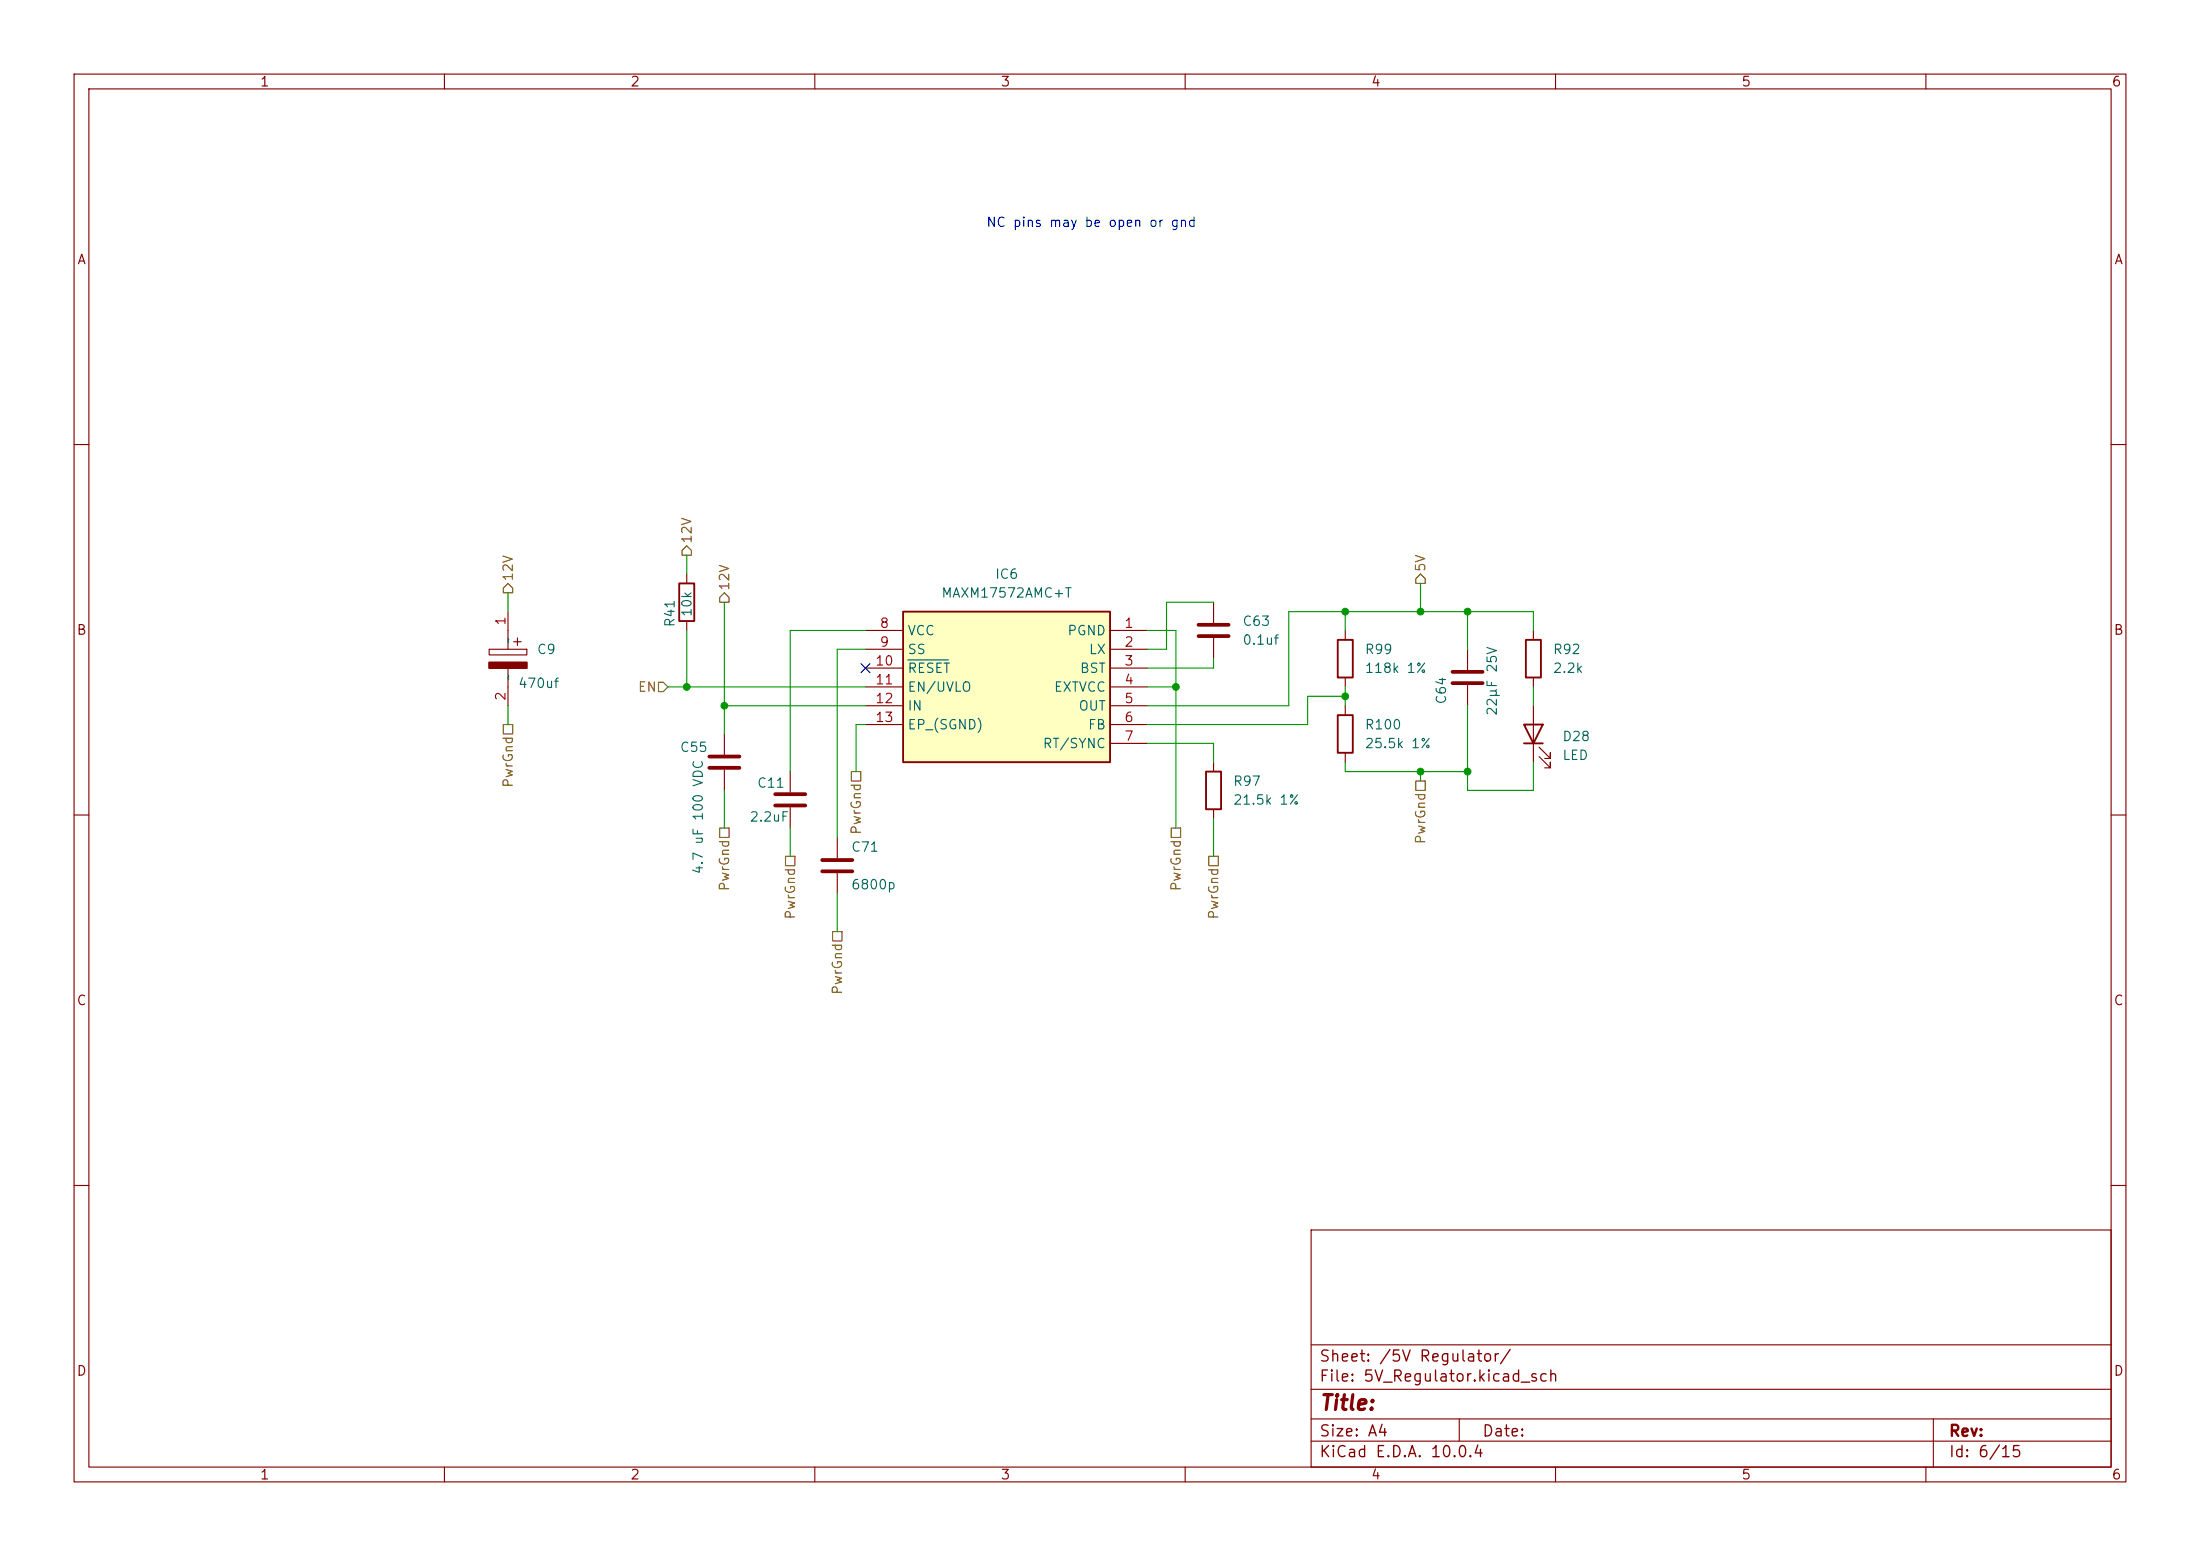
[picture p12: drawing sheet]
<svg xmlns="http://www.w3.org/2000/svg" width="297mm" height="210mm" viewBox="0 0 297 210" stroke-linecap="round" stroke-linejoin="round" font-family="sans-serif">
<g fill="none" stroke="#840000" stroke-width=".15">
<path d="M10 10h277v190h-277zM12 12h273v186h-273zM60 10v2M110 10v2M160 10v2M210 10v2M260 10v2M10 60h2M92.7 77.5v1.2M285 60h2M92.7 83.8v1.3M207 85.1v1.3"/>
<path d="M207 91.4v1.3M207 95.3v7.6M10 110h2M163.8 102.9v1.2M163.8 109.2v1.3M207.8 102.1l1.5 1.5v-.7v.7h-.8M207.8 100.8l1.5 1.6v-.8v.8h-.8M285 110h2M10 160h2M177 166h108v32h-108zM285 160h2M60 198v2"/>
<path d="M110 198v2M160 198v2M177 194.5h108M177 191.5h108M177 187.5h108M177 181.5h108M197 191.5v3M210 198v2M260 198v2M261 191.5v6.5"/>
</g>
<path d="M91.7 78.7h2v5.1h-2zM205.7 97.8h2.6l-1.3 2.5zM206 86.4h2v5h-2zM162.8 104.1h2v5.1h-2zM205.7 100.3h2.6" fill="none" stroke="#840000" stroke-width=".25"/>
<path d="M121.9 82.6h28v20.3h-28z" fill="#ffffc2"/>
<path d="M121.9 82.6h28v20.3h-28zM180.6 96.5h2v5.1h-2zM180.6 86.4h2v5h-2z" fill="none" stroke="#840000" stroke-width=".25"/>
<g fill="none" stroke="#840000" stroke-width=".15">
<path d="M66 87.6h5.1v.8h-5.1zM68.6 82.6v5M68.6 90.2v5.1M69.3 86.6h1.1M69.8 86.1v1M97.8 99.1v2.8M116.8 85.1h5.1M116.8 87.6h5.1M116.8 90.2h5.1M116.8 92.7h5.1M116.8 95.3h5.1M116.8 97.8h5.1"/>
<path d="M149.9 85.1h5M149.9 87.6h5M149.9 90.2h5M149.9 92.7h5M149.9 95.3h5M149.9 97.8h5M163.8 81.3v2.8M163.8 86.1v2.8M181.6 85.1v1.3M181.6 91.4v1.3M181.6 95.3v1.2M198.1 87.6v2.8"/>
<path d="M198.1 92.5v2.8M97.8 103.9v2.8M106.7 104.1v2.8M106.7 109v2.8M113 113v2.8M113 117.9v2.8M149.9 100.3h5M181.6 101.6v1.3"/>
</g>
<path d="M122.6 89.1h5.4" fill="none" stroke="#006464" stroke-width=".15"/>
<path d="M161.8 84.3h4.1M161.8 85.9h4.1M196.1 92.2h4.1M196.1 90.7h4.1M95.8 102.1h4M95.8 103.6h4M104.6 107.2h4.1M104.6 108.7h4.1M111 116.1h4.1M111 117.6h4.1" fill="none" stroke="#840000" stroke-width=".51"/>
<path d="M66 89.4h5.1v.8h-5.1z" fill="#840000" stroke="#840000" stroke-width=".25"/>
<g fill="none" stroke="#725600" stroke-width=".15">
<path d="M68.6 78.7l.6 .7v.6h-1.3v-.6zM92.7 73.7l.6 .6v.6h-1.2v-.6zM191.8 77.5l.6 .6v.6h-1.3v-.6zM67.9 97.8h1.3v1.3h-1.3zM88.9 92.1h.6l.7 .6-.7 .6h-.6zM97.8 80l.6 .6v.7h-1.2v-.7zM97.2 111.8h1.2v1.2h-1.2zM106 115.6h1.3v1.2h-1.3zM114.9 104.1h1.3v1.3h-1.3zM158.1 111.8h1.3v1.2h-1.3zM163.2 115.6h1.3v1.2h-1.3zM191.1 105.4h1.3v1.3h-1.3z"/>
<path d="M112.4 125.7h1.3v1.3h-1.3z"/>
</g>
<g fill="none" stroke="#009600" stroke-width=".15">
<path d="M92.7 74.9v2.6M191.8 78.7v3.9M68.6 80v2.6M68.6 95.3v2.5M90.2 92.7h26.6M92.7 85.1v7.6M97.8 95.3h19M97.8 81.3v17.8M116.8 85.1h-10.1v19M116.8 97.8h-1.2v6.3M116.8 87.6h-3.8v25.4M154.9 85.1h3.8v26.7"/>
<path d="M154.9 92.7h3.8M163.8 88.9v1.3h-8.9M163.8 81.3h-6.3v6.3h-2.6M181.6 82.6v2.5M181.6 92.7v2.6M181.6 94h-5.1v3.8h-21.6M198.1 95.3v11.4h8.9v-3.8M198.1 82.6v5M207 85.1v-2.5h-33v12.7h-19.1M207 92.7v2.6M97.8 106.7v5.1M106.7 111.8v3.8"/>
<path d="M154.9 100.3h8.9v2.6M163.8 110.5v5.1M181.6 102.9v1.2h16.5M191.8 104.1v1.3M113 120.7v5"/>
</g>
<path d="M116.2 89.6l1.2 1.2M117.4 89.6l-1.2 1.2" fill="none" stroke="#000084" stroke-width=".15"/>
<g fill="#009600" stroke="#009600" stroke-width=".14">
<circle cx="181.6" cy="94" r=".46"/>
<circle cx="191.8" cy="82.6" r=".46"/>
<circle cx="198.1" cy="82.6" r=".46"/>
<circle cx="198.1" cy="104.1" r=".46"/>
<circle cx="191.8" cy="104.1" r=".46"/>
<circle cx="181.6" cy="82.6" r=".46"/>
<circle cx="158.7" cy="92.7" r=".46"/>
<circle cx="92.7" cy="92.7" r=".46"/>
<circle cx="97.8" cy="95.3" r=".46"/>
</g>
<text font-size="2" fill="#840000" x="178" y="190.8">Title:</text>
<g font-size="1.5" fill="#840000">
<text x="178" y="184.2">Sheet: /5V Regulator/</text>
<text x="178" y="186.9">File: 5V_Regulator.kicad_sch</text>
<text x="178" y="197.1">KiCad E.D.A. 10.0.4</text>
<text x="178" y="194.3">Size: A4</text>
<text x="200" y="194.3">Date:</text>
<text x="263" y="194.3">Rev:</text>
<text x="263" y="197.1">Id: 6/15</text>
</g>
<g font-size="1.3" fill="#840000">
<text x="35" y="12">1</text>
<text x="85" y="12">2</text>
<text x="135" y="12">3</text>
<text x="185" y="12">4</text>
<text x="235" y="12">5</text>
<text x="285" y="12">6</text>
<text x="10.3" y="36">A</text>
<text x="285.3" y="36">A</text>
<text x="10.3" y="86">B</text>
<text x="285.3" y="86">B</text>
<text x="10.3" y="136">C</text>
<text x="285.3" y="136">C</text>
<text x="10.3" y="186">D</text>
<text x="285.3" y="186">D</text>
<text x="35" y="200">1</text>
<text x="85" y="200">2</text>
<text x="135" y="200">3</text>
<text x="185" y="200">4</text>
<text x="235" y="200">5</text>
<text x="285" y="200">6</text>
</g>
<text font-size="1.3" fill="#0000c2" x="133.1" y="30.9">NC pins may be open or gnd</text>
<g font-size="1.3" fill="#725600">
<text x="93.7" y="73.5" transform="rotate(-90 93.7 73.5)">12V</text>
<text x="192.7" y="77.3" transform="rotate(-90 192.7 77.3)">5V</text>
<text x="69.6" y="78.5" transform="rotate(-90 69.6 78.5)">12V</text>
<text x="98.8" y="79.8" transform="rotate(-90 98.8 79.8)">12V</text>
<text x="86" y="93.7">EN</text>
<text x="69.6" y="106.4" transform="rotate(-90 69.6 106.4)">PwrGnd</text>
<text x="116.5" y="112.8" transform="rotate(-90 116.5 112.8)">PwrGnd</text>
<text x="192.7" y="114" transform="rotate(-90 192.7 114)">PwrGnd</text>
<text x="98.8" y="120.4" transform="rotate(-90 98.8 120.4)">PwrGnd</text>
<text x="107.7" y="124.2" transform="rotate(-90 107.7 124.2)">PwrGnd</text>
<text x="159.7" y="120.4" transform="rotate(-90 159.7 120.4)">PwrGnd</text>
<text x="164.8" y="124.2" transform="rotate(-90 164.8 124.2)">PwrGnd</text>
<text x="114" y="134.3" transform="rotate(-90 114 134.3)">PwrGnd</text>
</g>
<g font-size="1.3" fill="#006464">
<text x="93.7" y="83.4" transform="rotate(-90 93.7 83.4)">10k</text>
<text x="127" y="81">MAXM17572AMC+T</text>
<text x="134.2" y="78.4">IC6</text>
<text x="69.6" y="87" transform="rotate(-90 69.6 87)">~</text>
<text x="72.4" y="88.6">C9</text>
<text x="91.4" y="84.8" transform="rotate(-90 91.4 84.8)">R41</text>
<text x="122.4" y="86.1">VCC</text>
<text x="122.4" y="88.6">SS</text>
<text x="144" y="86.1">PGND</text>
<text x="146.9" y="88.6">LX</text>
<text x="167.6" y="87.3">0.1uf</text>
<text x="167.6" y="84.8">C63</text>
<text x="184.2" y="88.6">R99</text>
<text x="209.6" y="88.6">R92</text>
<text x="69.6" y="91.9" transform="rotate(-90 69.6 91.9)">~</text>
<text x="69.9" y="93.2">470uf</text>
<text x="122.4" y="91.1">RESET</text>
<text x="122.4" y="93.7">EN/UVLO</text>
<text x="142.2" y="93.7">EXTVCC</text>
<text x="145.7" y="91.1">BST</text>
<text x="184.2" y="91.1">118k 1%</text>
<text x="195.5" y="95.2" transform="rotate(-90 195.5 95.2)">C64</text>
<text x="209.6" y="91.1">2.2k</text>
<text x="91.7" y="101.8">C55</text>
<text x="122.4" y="96.2">IN</text>
<text x="122.4" y="98.8">EP_(SGND)</text>
<text x="140.7" y="101.3">RT/SYNC</text>
<text x="145.5" y="96.2">OUT</text>
<text x="146.8" y="98.8">FB</text>
<text x="184.2" y="98.8">R100</text>
<text x="184.2" y="101.3">25.5k 1%</text>
<text x="202.4" y="96.7" transform="rotate(-90 202.4 96.7)">22μF 25V</text>
<text x="210.8" y="100.3">D28</text>
<text x="102.1" y="106.6">C11</text>
<text x="166.4" y="106.4">R97</text>
<text x="210.8" y="102.9">LED</text>
<text x="101.1" y="111.2">2.2uF</text>
<text x="166.4" y="108.9">21.5k 1%</text>
<text x="95.2" y="118.1" transform="rotate(-90 95.2 118.1)">4.7 uF 100 VDC</text>
<text x="114.8" y="115.3">C71</text>
<text x="114.8" y="120.4">6800p</text>
</g>
<g font-size="1.3" fill="#a90000">
<text x="68.6" y="84.5" transform="rotate(-90 68.6 84.5)">1</text>
<text x="118.7" y="85.1">8</text>
<text x="118.7" y="87.6">9</text>
<text x="151.7" y="85.1">1</text>
<text x="151.7" y="87.6">2</text>
<text x="68.6" y="94.7" transform="rotate(-90 68.6 94.7)">2</text>
<text x="118.1" y="90.1">10</text>
<text x="118.1" y="92.7">11</text>
<text x="118.1" y="95.2">12</text>
<text x="151.7" y="90.1">3</text>
<text x="151.7" y="92.7">4</text>
<text x="151.7" y="95.2">5</text>
<text x="118.1" y="97.8">13</text>
<text x="151.7" y="97.8">6</text>
<text x="151.7" y="100.3">7</text>
</g>
</svg>
